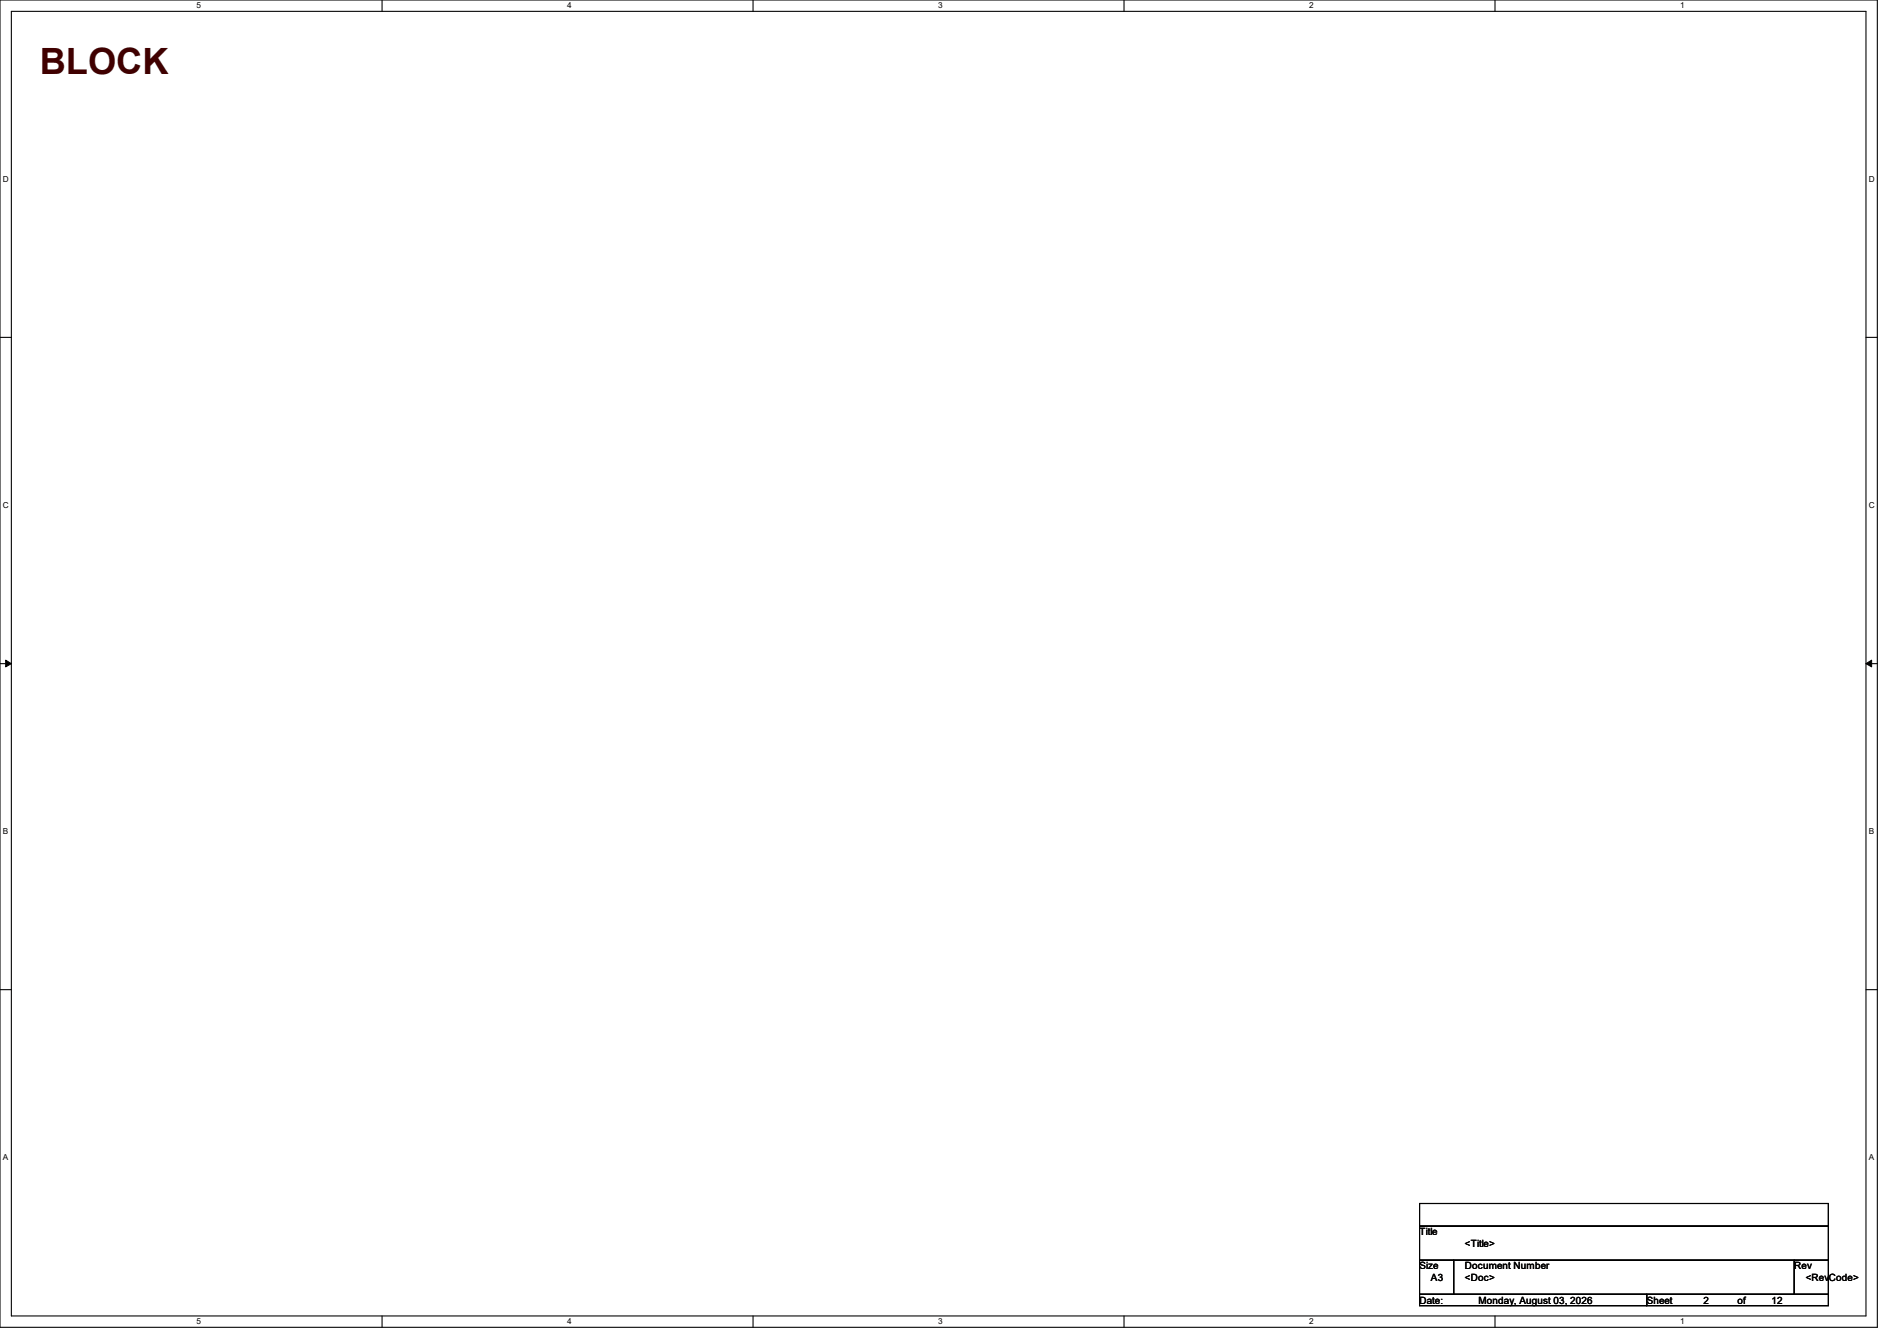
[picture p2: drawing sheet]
<svg xmlns="http://www.w3.org/2000/svg" width="297mm" height="210mm" viewBox="0 0 297 210" stroke-linecap="round" stroke-linejoin="round" font-family="sans-serif">
<g fill="none" stroke="#000" stroke-width=".17">
<path d="M0 0h293.9v207.9h-293.9zM1.8 1.8h290.3v204.3h-290.3zM59.8 0v1.8M117.9 0v1.8M176 0v1.8M234.1 0v1.8M0 52.8h1.8M292.1 52.8h1.8M0 103.9h1.8M292.1 103.9h1.8M0 155h1.8M292.1 155h1.8"/>
<path d="M222.2 188.5h64.1v3.5h-64.1zM222.2 192h64.1v5.4h-64.1zM222.2 197.4h5.4v5.3h-5.4zM227.6 197.4h53.3v5.3h-53.3zM280.9 197.4h5.4v5.3h-5.4zM59.8 206.1v1.8M117.9 206.1v1.8M176 206.1v1.8M222.2 202.7h35.6v1.8h-35.6zM234.1 206.1v1.8M257.8 202.7h28.5v1.8h-28.5z"/>
</g>
<path d="M.9 103.4l.9 .5-.9 .5zM292.1 103.9l.9-.5v1z" fill="#000"/>
<path d="M.9 103.4l.9 .5-.9 .5zM292.1 103.9l.9-.5v1z" fill="none" stroke="#000" stroke-width=".16"/>
<text font-size="5.7" fill="#400000" x="6.2" y="11.5">BLOCK</text>
<g font-size="1.6">
<text x="222.2" y="193.5">Title</text>
<text x="229.4" y="195.2">&lt;Title&gt;</text>
<text x="222.2" y="198.8">Size</text>
<text x="224" y="200.6">A3</text>
<text x="229.4" y="198.8">Document Number</text>
<text x="229.4" y="200.6">&lt;Doc&gt;</text>
<text x="280.9" y="198.8">Rev</text>
<text x="282.7" y="200.6">&lt;Rev</text>
<text x="286.3" y="200.6">Code&gt;</text>
<text x="222.2" y="204.1">Date:</text>
<text x="231.5" y="204.1">Monday, August 03, 2026</text>
<text x="257.8" y="204.1">Sheet</text>
<text x="266.7" y="204.1">2</text>
<text x="272" y="204.1">of</text>
<text x="277.4" y="204.1">12</text>
</g>
<g font-size="1.3">
<text x="30.8" y="1.3">5</text>
<text x="88.8" y="1.3">4</text>
<text x="146.9" y="1.3">3</text>
<text x="205" y="1.3">2</text>
<text x="263.1" y="1.3">1</text>
<text x=".5" y="28.4">D</text>
<text x="292.6" y="28.4">D</text>
<text x=".5" y="79.5">C</text>
<text x="292.6" y="79.5">C</text>
<text x=".5" y="130.6">B</text>
<text x="292.6" y="130.6">B</text>
<text x=".5" y="181.7">A</text>
<text x="292.6" y="181.7">A</text>
<text x="30.8" y="207.4">5</text>
<text x="88.8" y="207.4">4</text>
<text x="146.9" y="207.4">3</text>
<text x="205" y="207.4">2</text>
<text x="263.1" y="207.4">1</text>
</g>
</svg>
